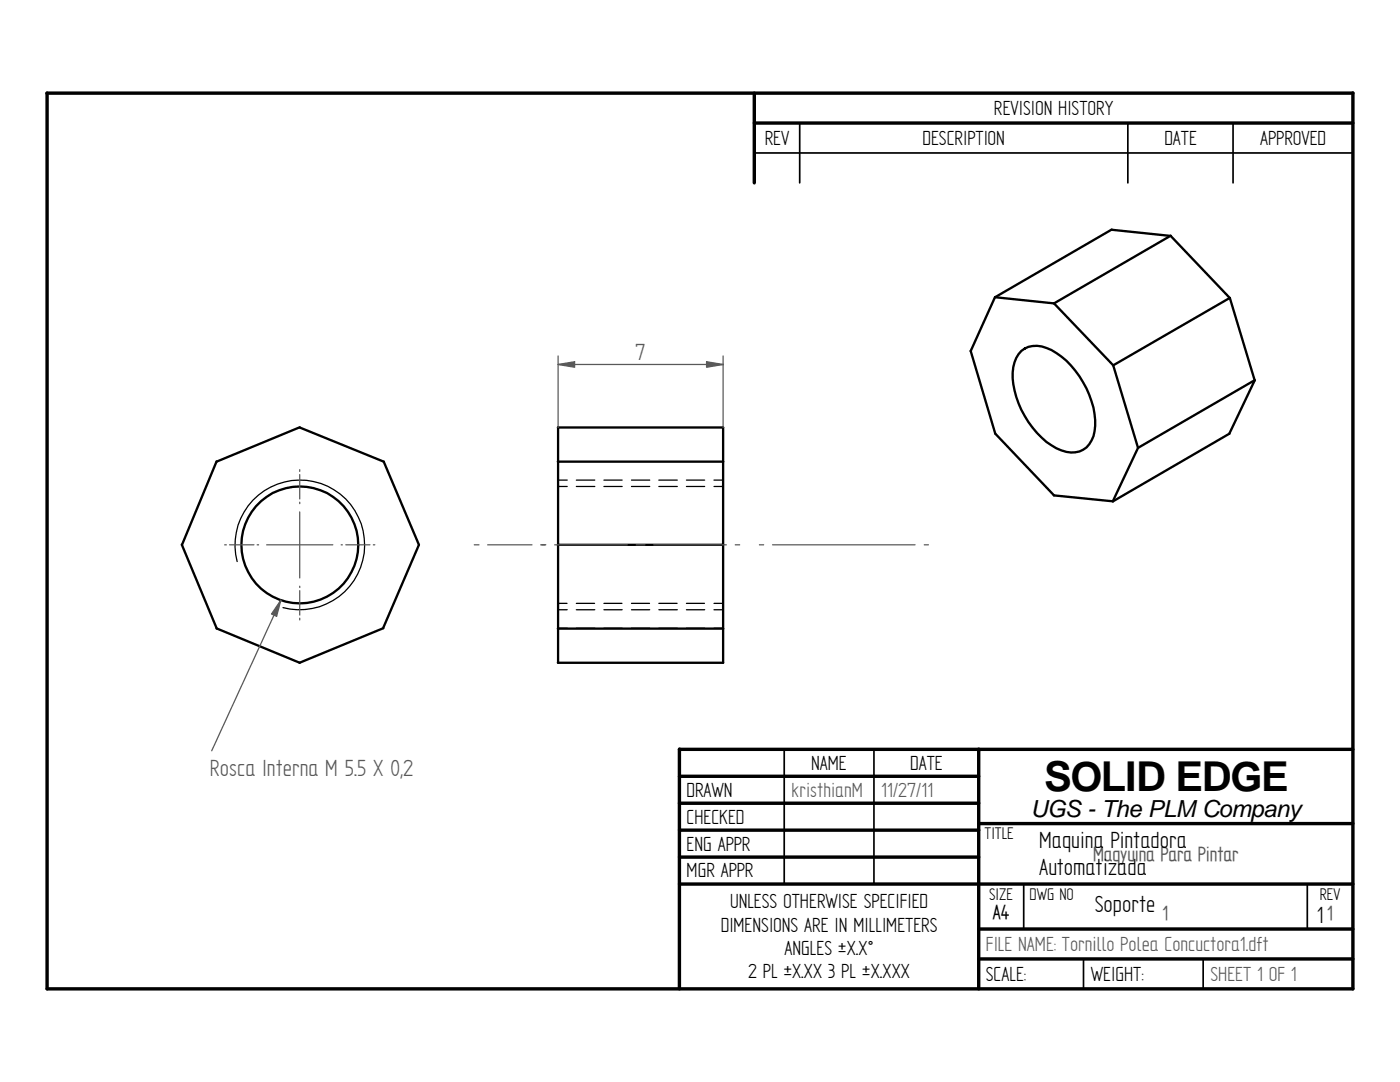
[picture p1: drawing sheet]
<svg xmlns="http://www.w3.org/2000/svg" width="279mm" height="216mm" viewBox="0 0 279 216" stroke-linecap="round" stroke-linejoin="round" font-family="sans-serif">
<g fill="none" stroke="#000" stroke-width=".68">
<path d="M9.4 18.6l260.6-.1v178.8h-260.6zM150.5 18.6v17.9M150.5 24.6h119.5M135.6 149.5v47.8M135.6 149.5h134.4M135.6 154.9h59.7M195.3 149.5v47.8M135.6 160.3h59.7M135.6 165.7h59.7M135.6 171h59.7M135.6 176.4h134.4M195.3 164.3h74.7"/>
<path d="M195.3 185.4h74.7M195.3 191.3h74.7"/>
</g>
<path d="M150.5 30.5h119.5M159.6 24.6v11.9M225.1 24.6v11.9M246.1 24.6v11.9M156.5 149.5v26.9M174.4 149.5v26.9M204.3 176.5v8.9M260.9 176.5v8.9M216.2 191.3v6M240.1 191.3v6" fill="none" stroke="#000" stroke-width=".34"/>
<g fill="none" stroke="#000" stroke-width=".47">
<path d="M198.6 59.3l-4.9 10.8M221.9 45.8l-23.3 13.5 11.8 1.2M221.9 45.8l11.7 1.3 11.8 12.4 5 16.4-5.1 10.7M233.6 47l-23.2 13.5M245.4 59.4l-23.2 13.5M193.7 70l4.9 16.5M203.8 70a5.2 5.2 0 0 1 6-.2 18.1 18.1 0 0 1 8.8 15.2 5.4 5.4 0 0 1-3.2 5.1 6.6 6.6 0 0 1-5.6-1.2 18.2 18.2 0 0 1-7.7-14.6 6.6 6.6 0 0 1 1.7-4.3zM210.4 60.5l11.8 12.4M222.2 72.9l4.9 16.5M250.4 75.9l-23.3 13.5M43.2 92.1l-6.9 16.6M59.8 85.3l16.8 6.8 7 16.6-7.1 16.6"/>
<path d="M59.8 85.3l-16.6 6.8M111.3 92.1h33M111.3 85.3h33M111.4 85.3l-.1 46.9h33v-46.9M198.6 86.5l11.8 12.3M227.1 89.4l-5 10.6M245.4 86.5l-23.3 13.5-11.8-1.2M36.3 108.7l7 16.7M111.3 108.7h33M43.2 125.4l16.6 6.8M76.5 125.3l-16.7 6.9M111.3 125.4h33"/>
<circle cx="59.8" cy="108.7" r="11.7"/>
</g>
<g fill="none" stroke="#000" stroke-width=".25">
<path d="M111.3 97.1h1.9M111.3 95.8h1.9M115 97.1h3.7M115 95.8h3.7M120.5 97.1h3.7M120.5 95.8h3.7M126 97.1h3.7M126 95.8h3.7M131.5 97.1h3.7M131.5 95.8h3.7M137 97.1h3.6M137 95.8h3.6"/>
<path d="M142.5 97.1h1.8M142.5 95.8h1.8M47.3 112.1a13 13 0 0 1 11.5-16.3 13 13 0 0 1 14 14.1 13 13 0 0 1-16.3 11.3M111.3 125.3h1.9M111.3 121.7h1.9M111.4 120.4h1.8M115 125.3h3.7M115 120.4h3.7M115 121.7h3.7M120.5 125.3h3.7M120.5 120.4h3.6M120.5 121.7h3.7"/>
<path d="M126 125.3h3.7M126 120.4h3.6M126 121.7h3.7M131.5 125.3h3.7M131.5 120.4h3.6M131.5 121.7h3.7M137 125.3h3.6M137 120.4h3.6M137 121.7h3.6M142.5 125.3h1.8M142.5 120.4h1.8M142.5 121.7h1.8"/>
</g>
<path d="M111.4 72.7l3.3-.5v1.1z" fill="none" stroke="#595959" stroke-width=".25"/>
<path d="M111.4 72.7l3.3-.5v1.1z" fill="#595959"/>
<path d="M141 72.2l3.3 .5-3.3 .6z" fill="none" stroke="#595959" stroke-width=".25"/>
<path d="M141 72.2l3.3 .5-3.3 .6z" fill="#595959"/>
<path d="M111.4 71v14.3M111.4 72.7h32.9M144.3 71v14.3M56 119.8l-13.8 30" fill="none" stroke="#595959" stroke-width=".25"/>
<path d="M56 119.8l-.8 3.2-1-.5z" fill="#595959"/>
<g fill="none" stroke="#595959" stroke-width=".25">
<path d="M59.8 93.7v.4M59.8 94.7v4.9M44.8 108.7h.4M45.8 108.7h4.9M51.3 108.7h.3M53.2 108.7h13.2M56 119.8l-.8 3.2-1-.5zM59.8 100.2v.3M59.8 102.2v13.1M59.8 117v.2M59.8 117.9v4.8M68.1 108.7h.2"/>
<path d="M69 108.7h4.8M74.5 108.7h.3M94.7 108.7h.9M97.3 108.7h8.9M107.9 108.7h1M110.7 108.7h14.5M127 108.7h1.7M130.5 108.7h14.4M146.7 108.7h.9M151.6 108.7h.8M154.2 108.7h28.4M184.4 108.7h.9"/>
<path d="M59.8 123.4v.3"/>
</g>
<text font-size="8.2" x="208.4" y="157.8">SOLID EDGE</text>
<g font-size="5.3" fill="#595959">
<text x="126.8" y="71.9">7</text>
<text x="41.9" y="154.8">Rosca Interna M 5.5 X 0,2</text>
</g>
<g font-size="5.3">
<text x="207.4" y="169.2">Maquina Pintadora</text>
<text x="207.4" y="174.6">Automatizada</text>
<text x="218.5" y="182">Soporte</text>
<text x="262.8" y="184.2">1</text>
</g>
<text font-size="4.7" x="205.7" y="163">UGS - The PLM Company</text>
<g font-size="4.6">
<text x="198.4" y="22.9">REVISION HISTORY</text>
<text x="152.6" y="28.9">REV</text>
<text x="184.1" y="28.9">DESCRIPTION</text>
<text x="232.4" y="28.9">DATE</text>
<text x="251.5" y="28.9">APPROVED</text>
<text x="161.9" y="153.6">NAME</text>
<text x="181.7" y="153.6">DATE</text>
<text x="137" y="159">DRAWN</text>
<text x="137" y="164.3">CHECKED</text>
<text x="137" y="169.7">ENG APPR</text>
<text x="137" y="175.1">MGR APPR</text>
<text x="143.8" y="185.9">DIMENSIONS ARE IN MILLIMETERS</text>
<text x="145.7" y="181.2">UNLESS OTHERWISE SPECIFIED</text>
<text x="198.2" y="183.4">A4</text>
<text x="156.5" y="190.6">ANGLES ±X.X°</text>
<text x="149.3" y="195.2">2 PL ±X.XX 3 PL ±X.XXX</text>
<text x="196.8" y="195.7">SCALE:</text>
<text x="217.7" y="195.7">WEIGHT:</text>
</g>
<g font-size="4.6" fill="#595959">
<text x="157.9" y="159">kristhianM</text>
<text x="175.9" y="159">11/27/11</text>
<text x="218.1" y="171.8">Maqyuina Para Pintar</text>
<text x="232" y="183.5">1</text>
<text x="264.9" y="183.5">1</text>
<text x="196.8" y="189.8">FILE NAME: Tornillo Polea Concuctora1.dft</text>
<text x="241.6" y="195.7">SHEET 1 OF 1</text>
</g>
<g font-size="3.8">
<text x="196.5" y="167.4">TITLE</text>
<text x="197.4" y="179.5">SIZE</text>
<text x="205.5" y="179.5">DWG NO</text>
<text x="263.4" y="179.5">REV</text>
</g>
</svg>
